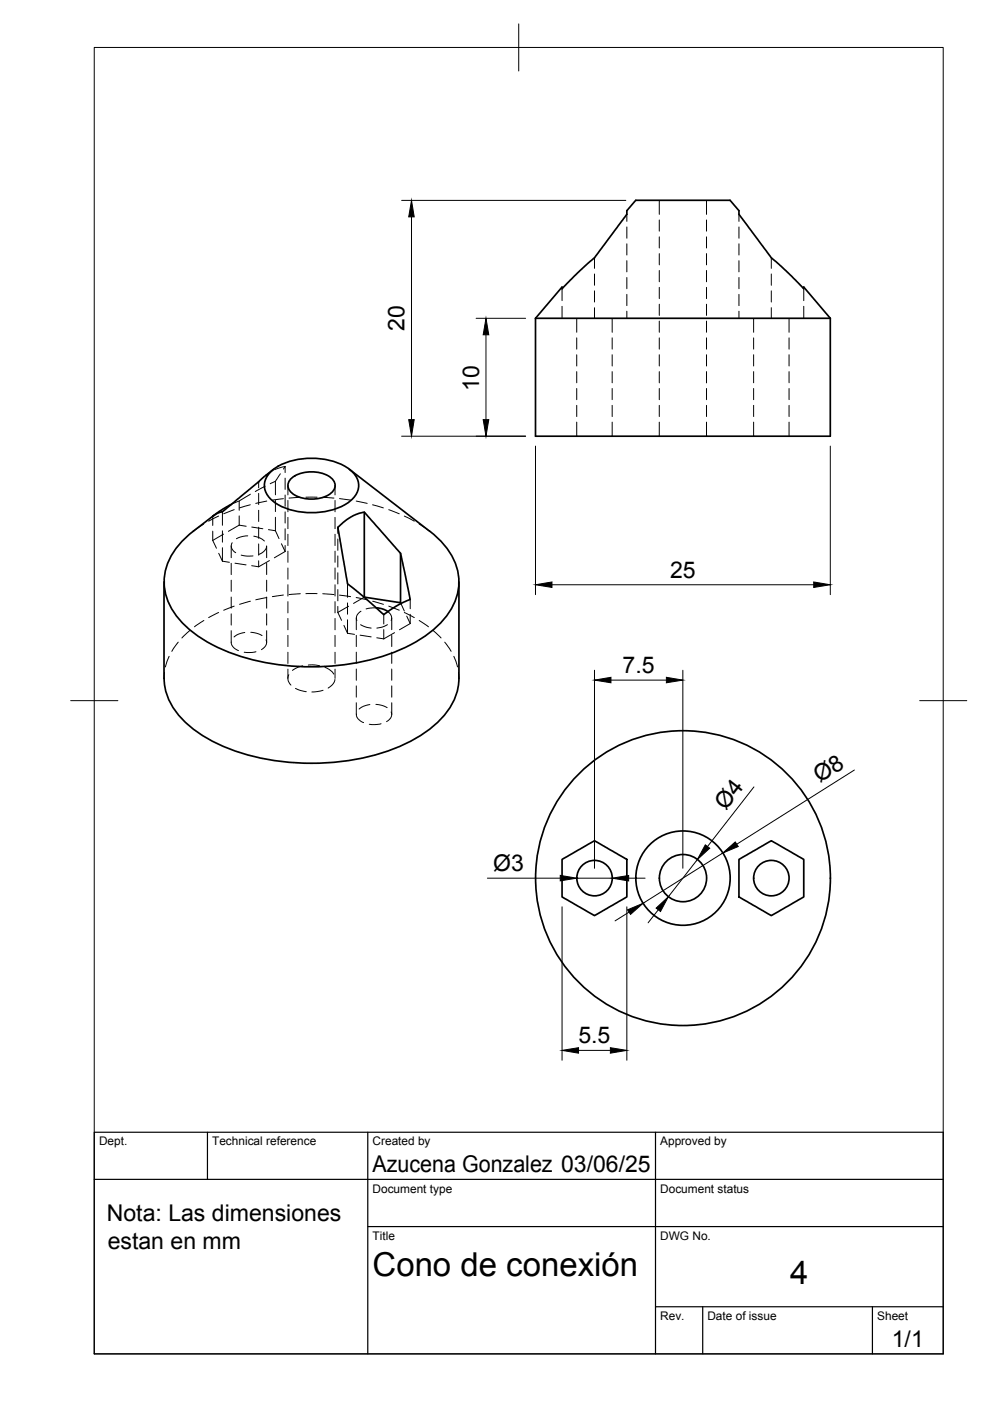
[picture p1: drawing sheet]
<svg xmlns="http://www.w3.org/2000/svg" width="210mm" height="297mm" viewBox="0 0 210 297" stroke-linecap="round" stroke-linejoin="round" font-family="sans-serif">
<!-- layer: Visible -->
<g fill="none" stroke="#000" stroke-width=".36">
<path d="M113.5 67.5l5.7-6.6v.3l4.8-4.7a16.3 16.3 0 0 0 4.3-4.9l4.1-5.5a1.5 1.5 0 0 0 .5-1.3l1.9-2.3h20l1.9 2.2v.3a1.11 1.11 0 0 0 .5 1.1l3.8 5.2a24.5 24.5 0 0 0 5.6 6.1l3.8 3.8v-.3l5.6 6.6M113.5 67.5h62.5M113.5 67.5v25h62.5v-25M58 99.5l-10 8.3a1.68 1.68 0 0 1-1.2 .8l-.8 .3-.9 .6 1.5-1.1 2.5-1.5M74.1 99.5l17 13.1M41 112.6a14 14 0 0 0-6.2 10.4 13.3 13.3 0 0 0 5.4 10.5 37.8 37.8 0 0 0 20.5 7.6 48.7 48.7 0 0 0 26.4-4.4 18.9 18.9 0 0 0 9.5-9.6 11.4 11.4 0 0 0-2.8-12.1l-2.7-2.4M45.3 109.3l-4.3 3.3M57.2 100.2a12.9 12.9 0 0 1 10.1-3 10.7 10.7 0 0 1 8.1 3.7 3.9 3.9 0 0 1-1.3 5.5 15 15 0 0 1-16.1 0 3.9 3.9 0 0 1-.8-6.2zM61.9 101.3a7.4 7.4 0 0 1 8.3 0 2.07 2.07 0 0 1 .8 2.1 2.07 2.07 0 0 1-1.4 1.6 7.5 7.5 0 0 1-7.7-.5 1.94 1.94 0 0 1 0-3.2zM71.8 111.6l2-1.6 1.3-.8 1.2-.4a.97 .97 0 0 1 1.5 .4l5.4 6.1a6.1 6.1 0 0 1 2.3 4.6l1.5 7.2-3.2 1.5-2.4 1.7-6.7-5.7a2.12 2.12 0 0 1-1.3-2.2l-1.8-10.6zM77.2 108.6v18l7.7 1.2v-10.5M34.8 123.4v20.4"/>
<path d="M77.2 126.6h.1M79.8 128.9l1.1 .2 1.3 .6M84.9 127.8l.1 .2M97.3 123.4v20.4M34.8 143.8a13.8 13.8 0 0 0 6 10.7 39.1 39.1 0 0 0 20.2 7.1 47.3 47.3 0 0 0 27.1-5 17.6 17.6 0 0 0 8.8-9.9l.4-2.9M119.2 182.2l5.9-3.4a1.26 1.26 0 0 1 2 0l4.9 2.9a1.15 1.15 0 0 1 .9 1.5v6.2a1.05 1.05 0 0 1-.9 1.3l-5.2 3a1.14 1.14 0 0 1-1.7-.1l-5.4-3.1a.68 .68 0 0 1-.5-1.1zM156.7 182.2l6.1-3.5a1.14 1.14 0 0 1 1.7 .1l5.4 3.1a.68 .68 0 0 1 .5 1.1v6.7a.55 .55 0 0 1-.5 .8l-5.4 3.1a1.26 1.26 0 0 1-2-.1l-5-2.8a1.15 1.15 0 0 1-.8-1.6z"/>
<circle cx="126.1" cy="186.2" r="3.8"/>
<circle cx="144.8" cy="186.2" r="31.3"/>
<circle cx="144.8" cy="186.2" r="5"/>
<circle cx="144.8" cy="186.2" r="10"/>
<circle cx="163.5" cy="186.2" r="3.8"/>
</g>
<!-- layer: Hidden -->
<g fill="none" stroke="#000" stroke-width=".21">
<path d="M126 54.7v2.2M126 58.1v2.4M132.9 45.4v1.5M132.9 48.1v2.4M132.9 51.7v2.4M132.9 55.3v2.3M132.9 58.8v2.4M139.8 42.5v3M139.8 46.6v2.4M139.8 50.2v2.4M139.8 53.8v2.4M139.8 57.3v2.4"/>
<path d="M149.8 42.5v3M149.8 46.6v2.4M149.8 50.2v2.4M149.8 53.8v2.4M149.8 57.3v2.4M156.7 45.4v1.5M156.7 48.1v2.4M156.7 51.7v2.4M156.7 55.3v2.3M156.7 58.8v2.4M163.5 54.7v2.2M163.5 58.1v2.4"/>
<path d="M119.2 61.2v2.5M119.2 64.9v2.6M122.3 67.5v2.9M122.3 71.6v2.4M122.3 75.2v2.4M122.3 78.8v2.4M126 61.7v2.3M126 65.2v2.3M129.8 67.5v2.9M129.8 71.6v2.4M129.8 75.2v2.4M129.8 78.8v2.4"/>
<path d="M132.9 62.4v2.4M132.9 66v1.5M139.8 60.9v2.4M139.8 64.5v2.4M139.8 68.1v2.3M139.8 71.6v2.4M139.8 75.2v2.4M139.8 78.8v2.4M149.8 60.9v2.4M149.8 64.5v2.4M149.8 68.1v2.3M149.8 71.6v2.4"/>
<path d="M149.8 75.2v2.4M149.8 78.8v2.4M156.7 62.4v2.4M156.7 66v1.5M159.8 67.5v2.9M159.8 71.6v2.4M159.8 75.2v2.4M159.8 78.8v2.4M163.5 61.7v2.3M163.5 65.2v2.3M167.3 67.5v2.9M167.3 71.6v2.4"/>
<path d="M167.3 75.2v2.4M167.3 78.8v2.4M170.4 61.2v2.5M170.4 64.9v2.6M60.5 98.9l-2.2 .7M60.5 98.9l-.4 .5M60.5 98.9v1.3M122.3 82.4v2.3M122.3 85.9v2.4M122.3 89.5v3M129.8 82.4v2.3M129.8 85.9v2.4"/>
<path d="M129.8 89.5v3M139.8 82.4v2.3M139.8 85.9v2.4M139.8 89.5v3M149.8 82.4v2.3M149.8 85.9v2.4M149.8 89.5v3M159.8 82.4v2.3M159.8 85.9v2.4M159.8 89.5v3M167.3 82.4v2.3M167.3 85.9v2.4"/>
<path d="M167.3 89.5v3M43.2 111.1l-2.2 1.5M45.1 114.6l.8 1.6M45.1 109.5v1.9M45.1 112.6v2M46.4 109.4l-2.2 1.1M46.4 117.3l.8 1.7M47.2 119l1.4 .2M47.2 108.5v2.9M47.2 112.6v2.3M47.2 116.1v2.9M47.4 113.2l-2.3 1.4"/>
<path d="M49 115.7v2.5M49 119.4v2.4M49.2 115.1a1.52 1.52 0 0 0 .8 2.1M49.7 108.1l-2.3 .8M49.8 119.4l2.4 .4M50.7 106.2l-1.6 .7M50.7 111.3l-2.3 1.4M50.7 109.4v1.9M50.7 111.3l1.5 .3M51.1 117.7l1.3 .2h1.2M52.5 113.6l-1.5 .2-.9 .4M53.1 107l-2.3 .7"/>
<path d="M53.1 104.8l-2.4 1.4v2M53.4 119.9l1.4 .3M53.4 111.7l2.3 .4M53.8 113.7l1.4 .4 .8 .6M54.8 102.2v1.2M54.8 104.6v2.4M54.8 108.2v2.4M54.8 111.8v2.3M54.8 115.3v2.4M54.8 118.9v1.3M56.2 103.1l-2.1 1.1M56.5 115.8a2.17 2.17 0 0 1-1.7 1.7"/>
<path d="M56.5 115.7v2.5M56.5 119.4v2.4M56.6 106.2l-2.4 .5M56.9 112.3l1.5 .2M57.1 118.9l-2.3 1.3M57.2 100.2l-.8 .5M58.4 102.1l-1.1 .5M58.4 106.1v2.4M58.4 109.7v2.8M58.4 112.5l.8 1.7M59.4 100.4l-1 1.7v2.8M59.7 115.3l.8 1.6"/>
<path d="M60.1 105.7l-2.4 .4M60.5 101.4v2.4M60.5 105v2.3M60.5 108.5v2.4M60.5 112.1v2.4M60.5 115.7v1.2M60.5 116.9l-2.3 1.4M61 102.9v2M61 106.1v2.4M61 109.7v2.4M61 113.3v2.4M61 116.8v2.4"/>
<path d="M63.6 105.5l-2.3 .1M64.9 105.4h2.3M68.4 105.5l2.4 .1M71 102.9v2M71 106.1v2.4M71 109.7v2.4M71 113.3v2.4M71 116.8v2.4M71.6 111.8v1.3M71.6 114.3v2.4M71.6 117.9v2.3M72 105.7l2.3 .3"/>
<path d="M75.5 106.2l2.4 .5M79 107l2.3 .7M82.4 108.1l2.2 .8M85.7 109.4l2.1 1.1M88.9 111.1l2.2 1.5M35.9 139.2l-.8 2.2M37.8 136.2l-1.4 1.9M40.3 133.6l-1.7 1.7M43.2 131.6l-2 1.3M46.4 129.9l-2.2 1M49 136.1l.3 1 1.3 .9M49 123v2.4"/>
<path d="M49 126.6v2.4M49 130.1v2.4M49 133.7v2.5M49.7 128.5l-2.3 .9M51.9 134.1l-1.4 .4-.9 .6M53.1 127.5l-2.3 .6M53.2 134.1l1.6 .3 .8 .4M54.3 138.2l-.8 .1h-1.7M56.4 135.7a1.59 1.59 0 0 1-1 2M56.5 123v2.4M56.5 126.6v2.4M56.5 130.1v2.4"/>
<path d="M56.5 133.7v2.5M56.6 126.7l-2.4 .5M60.1 126.2l-2.4 .3M61 120.4v2.4M61 124v2.4M61 127.6v2.3M61 131.1v2.4M61 134.7v2.4M61 138.3v2.4M63.7 125.9l-2.4 .2M64.9 125.9h2.3M68.4 125.9l2.4 .2"/>
<path d="M71 120.4v2.4M71 124v2.4M71 127.6v2.3M71 131.1v2.4M71 134.7v2.4M71 138.3v2.4M71.6 129.8l.8 1.7M71.6 121.4v2.4M71.6 125v2.4M71.6 128.6v1.2M72 126.2l2.3 .3M72.9 132.6l.8 1.7"/>
<path d="M73.7 134.3l1.5 .2M73.7 123.8v2.8M73.7 127.8v2.4M73.7 131.4v2.9M73.9 128.5l-2.3 1.3M75.5 126.7l2.4 .5M75.5 131v2.5M75.5 134.7v2.4M75.5 138.3v2.4M76.3 134.7l2.4 .3M76.5 132.4l1.2 .6 1 .2M76.5 129.6a1.52 1.52 0 0 0-.8 2"/>
<path d="M77.2 126.6l-2.2 1.3M79 127.5l2.3 .6M79.8 128.9l-2.2 .2M79.9 135.2l1.5 .3M81.4 130.3v2M81.4 133.5v2M82.1 132.4l-1.1 .6-1.1 .2M82.2 129.7l.8 .8-.1 1.1M82.4 128.5l2.2 .9M83.1 131v2.5M83.1 134.7v2.4M83.1 138.3v2.4"/>
<path d="M83.7 134.1l-2.3 1.4M85 128l.7 1.5M85.7 129.9l2.1 1M86.2 130.6l.8 1.6M87 127.1v2M87 130.2v2M87 132.2l-2.3 1.3M88.9 131.6l1.9 1.3M91.8 133.6l1.7 1.7M94.3 136.2l1.4 1.9M96.2 139.2l.8 2.2M34.9 142.6l-.1 1.2"/>
<path d="M61 141.9v1.9M61.2 143.1v.1a1.84 1.84 0 0 0 .5 2.1M62.7 146l.9 .4 1.3 .2M64.2 141.2l-1 .2-1.2 .7M65.4 141l2.4 .1M68.5 146.4l-2.4 .3M68.9 141.5l1.2 .7 .7 .7M71 144.1l-.3 .9-1.1 .9M71 141.9v1.9M75.5 141.8v2.4M75.5 145.4v2.4M75.5 149v2.5"/>
<path d="M75.6 151.4a1.95 1.95 0 0 0 1.5 1.8M78.4 149.4l-1.3 .3-1 .6M79.7 149.3l1.6 .4 .8 .3M80.8 153.4l-1.4 .2h-1.1M82.9 150.9a1.56 1.56 0 0 1-.9 2.1M83.1 141.8v2.4M83.1 145.4v2.4M83.1 149v2.5M97.2 142.6l.1 1.2"/>
</g>
<!-- layer: BORDER -->
<path d="M20 10.1h180v276.9h-180zM110 5.1v10M15 148.6h10M195 148.6h10" fill="none" stroke="#000" stroke-width=".21"/>
<!-- layer: TITLEBLOCK -->
<path d="M20 240.1h180v46.9h-180zM20 250h180M44 240.1v9.9M78 240.1v46.9M139 240.1v46.9M78 260.1h122M139 277.1h61M149 277.1v9.9M185 277.1v9.9" fill="none" stroke="#000" stroke-width=".25"/>
<!-- layer: FD_Dimensions -->
<g fill="none" stroke="#000" stroke-width=".21">
<path d="M85.2 42.5h47.5M87.2 46v43M100.9 67.5h10.5M103 71v18M85.2 92.5h26.2M113.5 94.6v31.5M176 94.6v31.5M117 124h55.5M126 142.1v42M129.5 144.2h11.8M144.8 142.1v42M159.9 166.8l-9.9 12.7"/>
<path d="M181.1 163.3l-24.9 15.7M103.3 186.2h15.5M119.2 192.3v32.5M122.3 186.2h7.5M132.9 192.3v32.5M133.3 186.2h3.5M133.4 193.4l-3 1.8M139.6 192.9l-2.2 2.8M147.8 182.3l-6.1 7.8M153.2 180.9l-16.9 10.6M122.7 222.7h6.7"/>
</g>
<g fill="#000" stroke="#000" stroke-width=".21">
<path d="M87.2 42.5l.6 3.5h-1.1zM103 67.5l.6 3.5h-1.2zM86.7 89h1.1l-.6 3.5zM102.4 89h1.2l-.6 3.5zM113.5 124l3.5-.6v1.2zM172.5 123.4l3.5 .6-3.5 .6zM126 144.2l3.5-.6v1.2zM141.3 143.6l3.5 .6-3.5 .6zM149.5 179.1l1 .7-2.7 2.5zM153.2 180.9l2.7-2.4 .6 1zM118.8 185.6l3.5 .6-3.5 .6zM133.1 192.9l3.2-1.4-2.6 2.4z"/>
<path d="M129.8 186.2l3.5-.6v1.2zM139.1 192.5l2.6-2.4-1.7 3.2zM119.2 222.7l3.5-.6v1.2zM129.4 222.1l3.5 .6-3.5 .6z"/>
</g>
<g font-size="7">
<text x="79" y="270.6">Cono de conexión</text>
<text x="167.5" y="272.3">4</text>
</g>
<g font-size="4.9">
<text x="85.8" y="70.2" transform="rotate(-90 85.8 70.2)">20</text>
<text x="101.6" y="82.9" transform="rotate(-90 101.6 82.9)">10</text>
<text x="142.1" y="122.5">25</text>
<text x="132" y="142.7">7.5</text>
<text x="173.8" y="166.1" transform="rotate(-32 173.8 166.1)">Ø8</text>
<text x="153.9" y="172" transform="rotate(-52 153.9 172)">Ø4</text>
<text x="104.5" y="184.6">Ø3</text>
<text x="122.6" y="221.2">5.5</text>
<text x="79" y="248.5">Azucena Gonzalez 03/06/25</text>
<text x="22.6" y="258.9">Nota: Las dimensiones</text>
<text x="22.8" y="264.7">estan en mm</text>
<text x="189.1" y="285.7">1/1</text>
</g>
<g font-size="2.5">
<text x="21" y="242.9">Dept.</text>
<text x="45" y="242.9">Technical reference</text>
<text x="79" y="242.9">Created by</text>
<text x="140" y="242.9">Approved by</text>
<text x="79" y="252.8">Document type</text>
<text x="140" y="252.8">Document status</text>
<text x="79" y="262.9">Title</text>
<text x="140" y="262.9">DWG No.</text>
<text x="140" y="279.9">Rev.</text>
<text x="150" y="279.9">Date of issue</text>
<text x="186" y="279.9">Sheet</text>
</g>
</svg>
